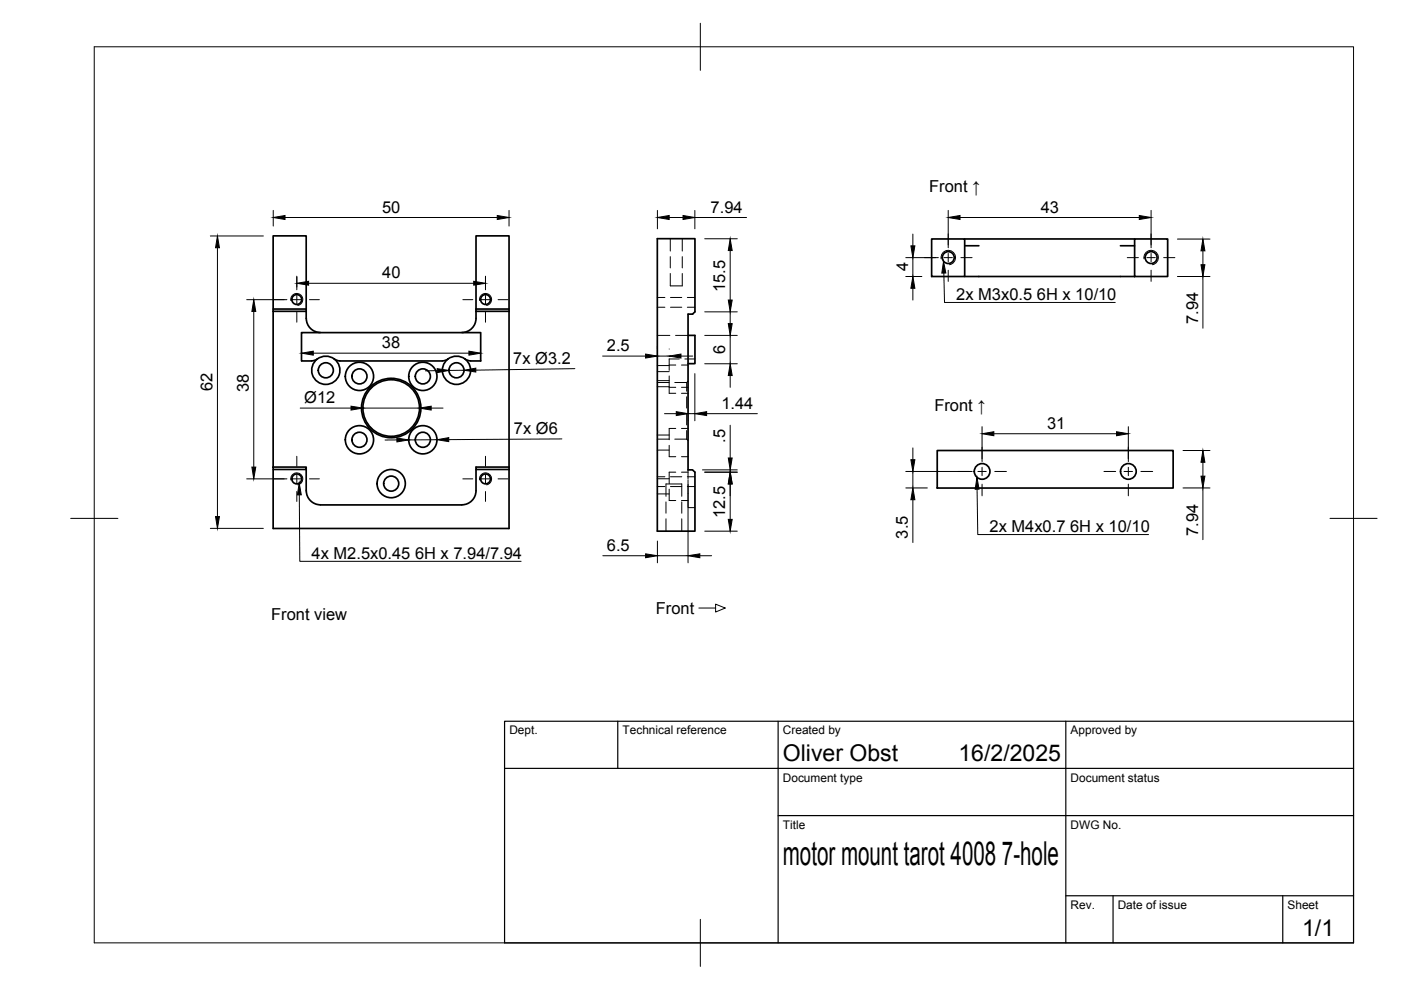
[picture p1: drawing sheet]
<svg xmlns="http://www.w3.org/2000/svg" width="297mm" height="210mm" viewBox="0 0 297 210" stroke-linecap="round" stroke-linejoin="round" font-family="sans-serif">
<!-- layer: Visible -->
<g fill="none" stroke="#000" stroke-width=".36">
<path d="M139.4 50.6h7.9v15.5l-.5 .5h-.9v33h.9l.5 .5v12.5h-7.9zM197.5 50.7h7v7.9h-7zM204.5 52.1h3M204.5 58.6h36.1M204.5 50.7h36.1M237.6 52.1h3M240.6 50.7h7v7.9h-7zM57.9 66v-.5h7v.5M57.9 65.5v-15.5h7v15.5M57.9 66h7M57.9 66v33M64.9 66a4 4 0 0 0 1.2 3.8l1.1 .6 .7 .1"/>
<path d="M66.1 76.5h-2.2v-6h38v6h-2.1M67.3 76.1l-1.2 .4M70.9 76.1l1.2 .4M70.9 76.1a3 3 0 0 1 .4 4.4 3 3 0 0 1-4.4 0 3 3 0 0 1 .4-4.4M70.9 76.1a2.99 2.99 0 0 0-3.6 0M72.1 76.5h21.7M95 76.1l-1.2 .4M98.6 76.1a3 3 0 0 1 .4 4.4 3 3 0 0 1-4.4 0 3 3 0 0 1 .4-4.4M98.6 76.1a2.99 2.99 0 0 0-3.6 0M98.6 76.1l1.2 .4M100.9 65.5h7v.5M100.9 65.5v-15.5h7v15.5"/>
<path d="M100.9 65.5a4.4 4.4 0 0 1-1.1 4.3l-1.2 .6-.7 .1M100.9 66h7M107.9 66v46h-50v-12.5M145.9 71.1h1.4v6h-1.4M57.9 99h7v.5h-7zM64.9 99.5v4.5a2.99 2.99 0 0 0 3 3M100.9 99.5v4.5a2.99 2.99 0 0 1-3 3M107.9 99h-7v.5h7M198.7 95.5h50v8h-50zM67.9 107.1h30"/>
<circle cx="201.1" cy="54.6" r="1.26"/>
<circle cx="244.1" cy="54.6" r="1.26"/>
<circle cx="62.9" cy="63.5" r="1.05"/>
<circle cx="69.1" cy="78.5" r="1.6"/>
<circle cx="76.2" cy="79.8" r="1.6"/>
<circle cx="76.2" cy="79.8" r="3"/>
<circle cx="89.7" cy="79.8" r="1.6"/>
<circle cx="89.7" cy="79.8" r="3"/>
<circle cx="96.8" cy="78.5" r="1.6"/>
<circle cx="102.9" cy="63.5" r="1.05"/>
<circle cx="76.2" cy="93.2" r="1.6"/>
<circle cx="76.2" cy="93.2" r="3"/>
<circle cx="82.9" cy="86.5" r="6.3"/>
<circle cx="82.9" cy="86.5" r="6"/>
<circle cx="89.7" cy="93.2" r="1.6"/>
<circle cx="89.7" cy="93.2" r="3"/>
<circle cx="208.2" cy="100" r="1.66"/>
<circle cx="239.2" cy="100" r="1.66"/>
<circle cx="62.9" cy="101.5" r="1.05"/>
<circle cx="82.9" cy="102.5" r="1.6"/>
<circle cx="82.9" cy="102.5" r="3"/>
<circle cx="102.9" cy="101.5" r="1.05"/>
</g>
<!-- layer: Visible Narrow -->
<path d="M199.5 54.9a1.53 1.53 0 0 1 1.3-1.8 1.53 1.53 0 0 1 1.8 1.2 1.53 1.53 0 0 1-1.3 1.8M242.6 54.9a1.53 1.53 0 0 1 1.2-1.8 1.53 1.53 0 0 1 1.8 1.2 1.53 1.53 0 0 1-1.3 1.8M61.7 63.7a1.28 1.28 0 0 1 1-1.5 1.28 1.28 0 0 1 1.5 1.1 1.28 1.28 0 0 1-1.1 1.5M101.7 63.7a1.28 1.28 0 0 1 1-1.5 1.28 1.28 0 0 1 1.5 1.1 1.28 1.28 0 0 1-1 1.5M61.7 101.8a1.28 1.28 0 0 1 1-1.5 1.28 1.28 0 0 1 1.5 1 1.28 1.28 0 0 1-1.1 1.5M101.7 101.8a1.28 1.28 0 0 1 1-1.5 1.28 1.28 0 0 1 1.5 1 1.28 1.28 0 0 1-1 1.5" fill="none" stroke="#000" stroke-width=".21"/>
<!-- layer: Hidden -->
<g fill="none" stroke="#000" stroke-width=".21">
<path d="M142.1 58v2.6h2.6v-2.6M142.1 50.6v2.6M142.1 54.4v2.4M144.7 50.6v2.6M144.7 54.4v2.4M139.4 71.1h2.6M139.4 65.1h1.6M139.4 63.1h1.6M139.4 78.8h2.5M139.4 77.5h2.5M141.9 79.7v2.4M141.9 77.4h1.4"/>
<path d="M142.2 65.1h2.3M142.2 63.1h2.3M143.2 71.1h2.7M144 76.1h-2.1v2.4M144.5 77.4h1.4M145.2 76.1h2.1M145.7 65.1h1.6M145.7 63.1h1.6M139.4 81.1h2.5M139.4 93.1h2.5M139.4 82h2.5M139.4 80.7h2.5"/>
<path d="M139.4 92.2h2.5M139.4 95.4h2.5M141.9 82.1v1.3h1.4M141.9 94.4v2.4h1.4M141.9 82.1h1.4M143.1 81.1h2.5M143.1 93.1h2.5M143.3 90.8h-1.4v2.4M144.5 82.1h1.4M144.5 83.4h1.4M144.5 90.8h1.4M144.5 96.8h1.4"/>
<path d="M145.6 91.3v1.8M145.6 87.7v2.4M145.6 84.1v2.4M145.6 81.1v1.8M145.6 93.1l.3 .3M145.9 99.6v1.9M145.9 80.8l-.3 .3M139.4 103.2h1.6M139.4 101.1h1.6M139.4 101.5h2.5M139.4 104.7h2.5M141.2 105.2v-2.6h3.3v2.6"/>
<path d="M141.2 106.4v2.4M141.2 110v2.6M141.9 103.7v2.4h1.4M142.2 103.2h2.3M142.2 101.1h2.3M143.3 100.1h-1.4v2.4M144.5 100.1h1.4M144.5 106.1h1.4M144.5 106.4v2.4M144.5 110v2.6M145.7 103.2h1.6M145.7 101.1h1.6"/>
<path d="M145.9 102.7v4.9h1.4"/>
</g>
<!-- layer: TITLEBLOCK -->
<path d="M107 152.9h180v47h-180zM131 152.9v10M165 152.9v47M226 152.9v47M107 162.9h180M165 172.9h122M226 189.9h61M236 189.9v10M272 189.9v10" fill="none" stroke="#000" stroke-width=".25"/>
<!-- layer: Smart Centers -->
<g fill="none" stroke="#000" stroke-width=".21">
<path d="M62.9 58.7v2.1M102.9 58.7v2.1M196 54.6h2.4M200.2 54.6h1.7M201 49.6v2.3M201 53.7v1.8M201 57.3v2.4M203.7 54.6h2.4M239 54.6h2.4M243.2 54.6h1.7M244.1 49.6v2.3M244.1 53.7v1.8"/>
<path d="M244.1 57.3v2.4M246.7 54.6h2.4M58.1 63.5h2.1M62 63.5h1.8M62.9 62.6v1.8M62.9 66.2v2.1M65.6 63.5h2.1M98.1 63.5h2.1M102 63.5h1.8M102.9 62.6v1.8M102.9 66.2v2.1M105.6 63.5h2.1"/>
<path d="M62.9 96.7v2.1M102.9 96.7v2.1M203.1 100h2.4M207.3 100h1.8M208.2 94.8v2.5M208.2 99.1v1.8M210.9 100h2.5M234.1 100h2.4M238.3 100h1.8M239.2 94.8v2.5M239.2 99.1v1.8M241.9 100h2.5"/>
<path d="M58.1 101.5h2.1M62 101.5h1.8M62.9 100.6v1.8M62.9 104.2v2.1M65.6 101.5h2.1M98.1 101.5h2.1M102 101.5h1.8M102.9 100.6v1.8M102.9 104.2v2.1M105.6 101.5h2.1M208.2 102.7v2.4M239.2 102.7v2.4"/>
</g>
<!-- layer: FD_Dimensions -->
<g fill="none" stroke="#000" stroke-width=".21">
<path d="M44.6 50h11.2M46.1 52.5v57M57.9 44.6v3.3M60.4 46.1h45M62.9 58.6v2.8M102.9 58.6v2.8M107.9 44.6v3.3M139.4 44.6v3.9M141.9 46.1h2.9M147.3 46.1h11M147.3 44.6v3.9M149.4 50.6h6.9"/>
<path d="M154.8 53.1v10.5M192 54.6h6.9M192 58.6h3.5M193.5 49.6v2.5M193.5 54.6v4M201 44.6v7.9M203.5 46.1h38.1M244.1 44.6v7.9M249.6 58.6h6.9M249.6 50.7h6.9M255 53.2v2.9M255 58.6v11"/>
<path d="M52.3 63.5h8.5M53.8 66v33M63.9 76.4v.2M65.4 60.1h35M66.4 74.9h33M92.7 78.6h-2.5M98.4 78.5h-3.2M101.9 76.4v.2M121.9 78.2l-21 .3M127.8 75.5h9.1M139.4 73.4v.6M139.4 75.5h2.5"/>
<path d="M141.9 74h.1M144.4 75.5h2.5M147.3 79.2v10M149.4 77.1h6.9M149.4 71.1h6.9M149.4 66.1h6.9M154.8 66.1v2.5M154.8 71.1v6M154.8 79.6v2.5M193.5 61.1v2.5M63.6 86.5h10.8M76.9 86.5h12"/>
<path d="M84.1 93.3h-2.5M91.4 86.5h2.5M92.6 93.2l-5.9 .1M119.1 93.1l-24 .1M140.9 87.7h2.5M145.9 89.2h.1M145.9 87.7h1.4M148.9 99.6h7.4M149.8 87.7h10.8M154.8 90.2v6.9M154.8 99.6v.5M192 100h14.1"/>
<path d="M193.5 95v2.5M193.5 100v3.5M208.2 90.5v7.4M210.7 92h26M239.2 90.5v7.4M250.8 95.5h5.7M255 98v3M44.6 112h11.2M52.3 101.5h8.5M127.8 117.8h9.1M139.4 114.7v4.6M139.4 117.8h6.5"/>
<path d="M145.9 101.7v17.6M148.4 117.8h2.5M149.4 112.6h6.9M149.4 100.1h6.9M154.8 102.6v7.5M192 103.5h4.6M193.5 106v9M250.8 103.5h5.7M255 103.5v10.9"/>
</g>
<g fill="#000" stroke="#000" stroke-width=".21">
<path d="M46.1 50l.4 2.5h-.8zM57.9 46.1l2.5-.4v.8zM62.9 60.1l2.5-.5v.9zM100.4 59.6l2.5 .5-2.5 .4zM105.4 45.7l2.5 .4-2.5 .4zM139.4 46.1l2.5-.4v.8zM144.8 45.7l2.5 .4-2.5 .4zM154.8 50.6l.4 2.5h-.8zM193.1 52.1h.9l-.5 2.5zM201 46.1l2.5-.4v.8zM241.6 45.7l2.5 .4-2.5 .4zM255 50.7l.5 2.5h-.9z"/>
<path d="M254.6 56.1h.9l-.5 2.5zM53.8 63.5l.4 2.5h-.8zM63.9 74.9l2.5-.4v.8zM92.7 78.2l2.5 .3-2.5 .5zM99.4 74.5l2.5 .4-2.5 .4zM98.4 78.5l2.5-.4v.8zM136.9 75.1l2.5 .4-2.5 .4zM141.9 75.5l2.5-.4v.8zM154.8 77.1l.4 2.5h-.8zM154.4 68.6h.8l-.4 2.5zM154.4 63.6h.8l-.4 2.5zM193.5 58.6l.5 2.5h-.9z"/>
<path d="M53.4 99h.8l-.4 2.5zM74.4 86.1l2.5 .4-2.5 .4zM84.1 92.9l2.6 .4-2.5 .4zM88.9 86.5l2.5-.4v.8zM92.6 93.2l2.5-.4v.8zM143.4 87.3l2.5 .4-2.5 .4zM147.3 87.7l2.5-.4v.8zM154.4 97.1h.8l-.4 2.5zM193.1 97.5h.9l-.5 2.5zM208.2 92l2.5-.5v.9zM236.7 91.5l2.5 .5-2.5 .4zM255 95.5l.5 2.5h-.9z"/>
<path d="M45.7 109.5h.8l-.4 2.5zM136.9 117.4l2.5 .4-2.5 .5zM145.9 117.8l2.5-.4v.9zM154.4 110.1h.8l-.4 2.5zM154.8 100.1l.4 2.5h-.8zM193.5 103.5l.5 2.5h-.9zM254.6 101h.9l-.5 2.5z"/>
</g>
<!-- layer: Hole Notes -->
<path d="M200 55.4l.5 2.5h-.8zM63.4 102.4l.5 2.5h-.8zM207.1 101.2l.5 2.5h-.8z" fill="#000" stroke="#000" stroke-width=".21"/>
<path d="M200.1 57.9l.2 6.2h36.2M63.5 104.9l.1 14.1h46.9M207.2 103.7l.1 9.6h36.2" fill="none" stroke="#000" stroke-width=".21"/>
<!-- layer: BORDER -->
<path d="M20 9.9h267v190h-267zM148.5 4.9v10M15 109.9h10M282 109.9h10M148.5 194.9v10" fill="none" stroke="#000" stroke-width=".21"/>
<!-- layer: Notes -->
<path d="M148.2 128.9h3.5M151.7 128.1l2.1 .8-2.1 .9z" fill="none" stroke="#000" stroke-width=".21"/>
<text font-size="7" x="166" y="183.4">motor mount tarot 4008 7-hole</text>
<g font-size="4.9">
<text x="166" y="161.4">Oliver Obst</text>
<text x="203.2" y="161.4">16/2/2025</text>
<text x="276.1" y="198.6">1/1</text>
</g>
<g font-size="3.5">
<text x="197" y="40.7">Front ↑</text>
<text x="81" y="45.1">50</text>
<text x="150.7" y="45.1">7.94</text>
<text x="220.7" y="45.1">43</text>
<text x="81" y="59">40</text>
<text x="192.6" y="57.5" transform="rotate(-90 192.6 57.5)">4</text>
<text x="153.8" y="61.9" transform="rotate(-90 153.8 61.9)">15.5</text>
<text x="202.8" y="63.6">2x M3x0.5</text>
<text x="219.8" y="63.6">6H x 10/10</text>
<text x="254" y="68.7" transform="rotate(-90 254 68.7)">7.94</text>
<text x="81" y="73.8">38</text>
<text x="108.8" y="77.3" transform="rotate(-1 108.8 77.3)">7x Ø3.2</text>
<text x="128.7" y="74.5">2.5</text>
<text x="153.8" y="75.1" transform="rotate(-90 153.8 75.1)">6</text>
<text x="45.1" y="82.9" transform="rotate(-90 45.1 82.9)">62</text>
<text x="52.8" y="83.1" transform="rotate(-90 52.8 83.1)">38</text>
<text x="64.5" y="85.4">Ø12</text>
<text x="153" y="86.7">1.44</text>
<text x="198.1" y="87.1">Front ↑</text>
<text x="109" y="92">7x Ø6</text>
<text x="153.8" y="93.9" transform="rotate(-90 153.8 93.9)">.5</text>
<text x="222" y="90.9">31</text>
<text x="153.8" y="109.9" transform="rotate(-90 153.8 109.9)">12.5</text>
<text x="209.8" y="112.8">2x M4x0.7</text>
<text x="226.9" y="112.8">6H x 10/10</text>
<text x="254" y="113.6" transform="rotate(-90 254 113.6)">7.94</text>
<text x="66.1" y="118.5">4x M2.5x0.45</text>
<text x="88" y="118.5">6H x 7.94/7.94</text>
<text x="128.7" y="116.8">6.5</text>
<text x="192.5" y="114.2" transform="rotate(-90 192.5 114.2)">3.5</text>
<text x="57.5" y="131.4">Front view</text>
<text x="139" y="130.1">Front</text>
</g>
<g font-size="2.5">
<text x="108" y="155.7">Dept.</text>
<text x="132" y="155.7">Technical reference</text>
<text x="166" y="155.7">Created by</text>
<text x="227" y="155.7">Approved by</text>
<text x="166" y="165.7">Document type</text>
<text x="227" y="165.7">Document status</text>
<text x="166" y="175.7">Title</text>
<text x="227" y="175.7">DWG No.</text>
<text x="227" y="192.7">Rev.</text>
<text x="237" y="192.7">Date of issue</text>
<text x="273" y="192.7">Sheet</text>
</g>
</svg>
